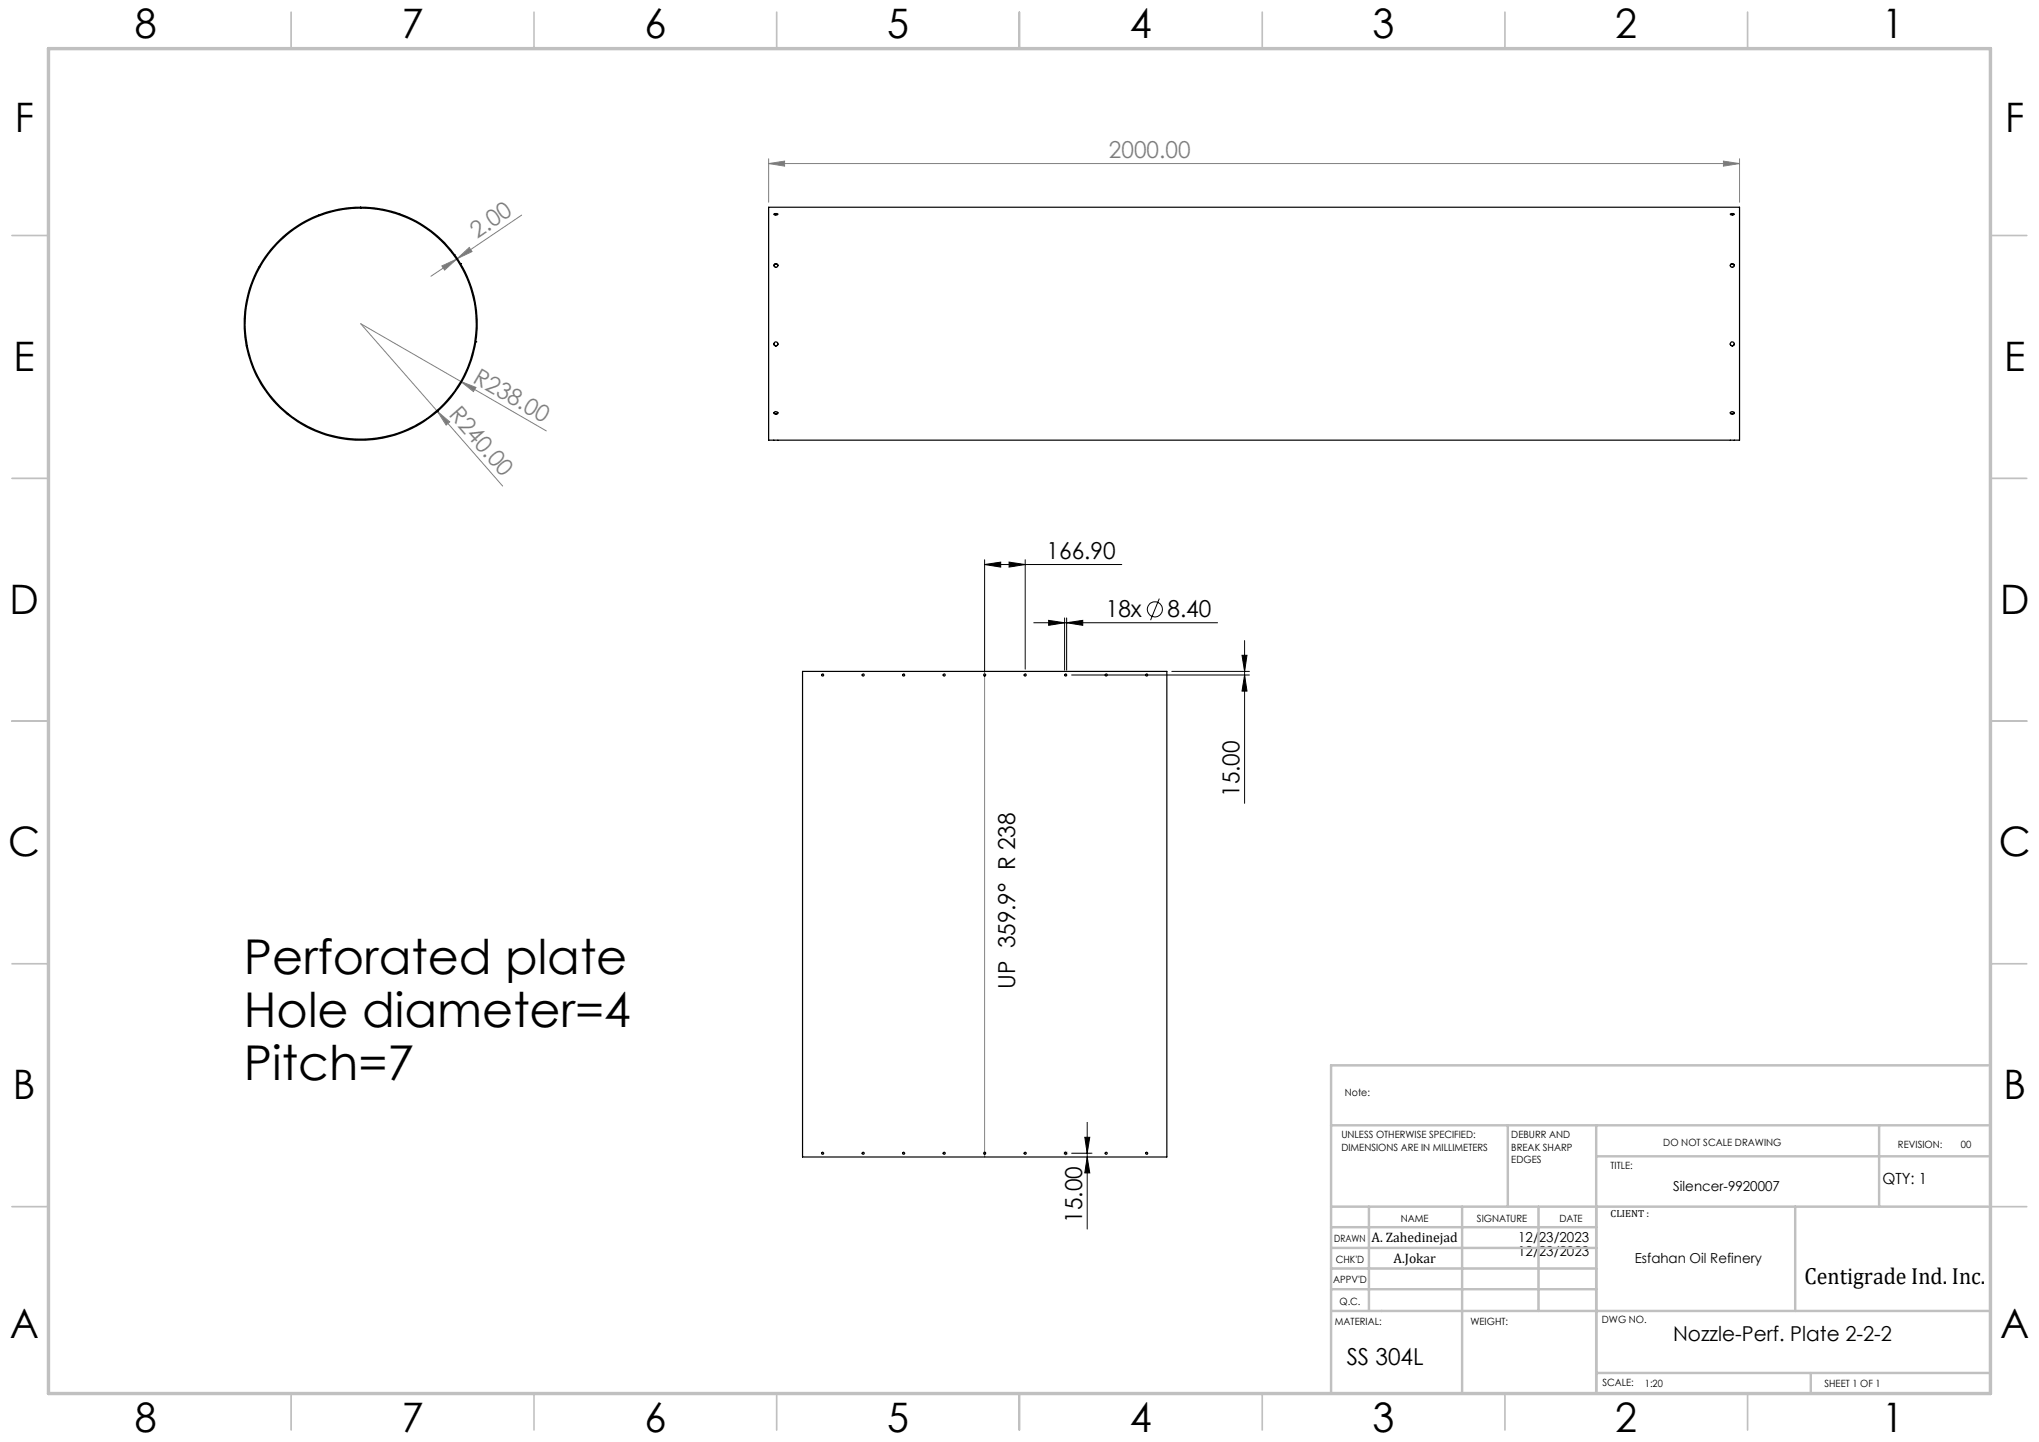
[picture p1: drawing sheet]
<svg xmlns="http://www.w3.org/2000/svg" width="420mm" height="297mm" viewBox="0 0 420 297" stroke-linecap="round" stroke-linejoin="round" font-family="sans-serif">
<g fill="none" stroke="#000" stroke-width=".21">
<path d="M202.8 116.3l3.3-.5v1zM202.8 115.3v23M202.8 116.3h28.3M207.9 115.8l3.3 .5-3.3 .5zM211.2 115.3v22.5M212.9 128.3h37.9M216 127.8l3.3 .5-3.3 .5zM219.3 127.3v10.7M219.7 128.3l3.3-.5v1zM219.7 127.3v10.7M220.7 139h36.7M238.8 123.3l-1.8 4.4"/>
<path d="M241.4 138.3h16M255.8 135h1.1l-.5 3.3zM256.4 139l.5 3.3h-1.1zM256.4 131.9v33.5M220.7 237.5h4.2M223.4 234.2h1.1l-.6 3.3zM223.9 238.3l.6 3.3h-1.1zM223.9 231.2v21.9"/>
<circle cx="237.9" cy="125.5" r="1.55"/>
</g>
<path d="M219 237.5h1M219.1 237.2l.8 .7M219.5 237v1M219.9 237.2l-.8 .7" fill="none" stroke="#c0c0c0" stroke-width=".21"/>
<g fill="none" stroke="#808080" stroke-width=".21">
<path d="M158.3 33.7l3.3-.5v1zM158.3 32.7v9M158.3 33.7h200M355 33.2l3.3 .5-3.3 .5zM358.3 32.7v9M91 54.8l3.1-1.4-2.5 2.2zM93.5 52.5h.1M93.6 52.4h.1M94.1 53.4l-5.3 3.5M94.2 53.3l2.5-2.3 .5 .8zM94.2 53.3l-.1 .1M107.5 44.3l-13.3 9"/>
<path d="M94.9 78.6l3.1 1.2-.5 .8zM90.1 84.7l2.5 2.2-.7 .7zM112.5 88.8l-38.2-22.1 29.2 33.4M202.8 138.3v.5M202.8 139.2v98.1M202.8 237.7v.6"/>
</g>
<path d="M211.2 138.8v.4M219.3 139h.4M219.3 237.5h.4" fill="none" stroke="#c0c0c0" stroke-width=".21" stroke-dasharray="15.2 1.3 1.3 1.3"/>
<g fill="none" stroke="#c0c0c0" stroke-width=".35">
<path d="M60 2.5v7.5M110 2.5v7.5M160 2.5v7.5M210 2.5v7.5M260 2.5v7.5M310 2.5v7.5M360 2.5v7.5M2.5 48.5h7.5M410 48.5h7.5M2.5 98.5h7.5M410 98.5h7.5M2.5 148.5h7.5"/>
<path d="M410 148.5h7.5M2.5 198.5h7.5M410 198.5h7.5M2.5 248.5h7.5M410 248.5h7.5M60 287v7.5M110 287v7.5M160 287v7.5M210 287v7.5M260 287v7.5M310 287v7.5M360 287v7.5"/>
</g>
<g fill="none" stroke="#c0c0c0" stroke-width=".5">
<path d="M410 219.4h-135.8v67.4M274.2 231.8h135.8M310.6 231.8v16.7M328.8 231.8v55.2M328.8 238.2h81.2M387.1 231.8v16.7M274.2 248.5h135.8M274.2 257h54.6M274.2 252.8h54.6M282 248.5v21.5M301.2 248.5v38.3M316.9 248.5v21.5"/>
<path d="M369.8 248.5v21.5M274.2 265.5h54.6M274.2 261.3h54.6M274.2 270h135.8M328.8 282.8h81.2M373 282.8v4.2"/>
</g>
<path d="M10 10h400v277h-400z" fill="none" stroke="#c0c0c0" stroke-width=".7"/>
<g fill="#000">
<path d="M207.9 115.8l3.3 .5-3.3 .5zM202.8 116.3l3.3-.5v1z"/>
<path d="M216 127.8l3.3 .5-3.3 .5zM219.7 128.3l3.3-.5v1z"/>
<path d="M256.4 139l.5 3.3h-1.1zM255.8 135h1.1l-.5 3.3z"/>
<path d="M223.4 234.2h1.1l-.6 3.3zM223.9 238.3l.6 3.3h-1.1z"/>
</g>
<g fill="#808080">
<path d="M90.1 84.7l2.5 2.2-.7 .7z"/>
<path d="M94.9 78.6l3.1 1.2-.5 .8z"/>
<path d="M158.3 33.7l3.3-.5v1zM355 33.2l3.3 .5-3.3 .5z"/>
<path d="M91 54.8l3.1-1.4-2.5 2.2zM94.2 53.3l2.5-2.3 .5 .8z"/>
</g>
<g fill="none" stroke="#000" stroke-width=".25">
<path d="M53.3 55h.1M57.6 49.4a23.8 23.8 0 0 1 16.7-6.7v.2a23.8 23.8 0 0 0-21.2 34.6 23.8 23.8 0 0 0 40.5 3.1 23.8 23.8 0 0 0-15.6-37.5l-3.7-.2v-.2a24 24 0 0 1 23.1 30.4 24 24 0 0 1-35.4 14.2 24 24 0 0 1-4.4-37.9zM65.7 44.3h.1M82.1 44h.1M94.9 54.3h.1M158.3 42.7h200v48h-200zM159.4 44.1l.1-.1a.48 .48 0 0 1 .7 .2l-.5 .1zM159.4 54.7a.42 .42 0 0 1 .4-.3 .42 .42 0 0 1 .4 .3M159.5 44.2h.6M356.4 54.7a.42 .42 0 0 1 .4-.3 .42 .42 0 0 1 .4 .3M356.4 44.1l.1-.1a.48 .48 0 0 1 .7 .2h-.2a.36 .36 0 0 1-.6-.1zM356.5 44.2h.6"/>
<path d="M50.7 71.3h.1M98 70.4h.1M159.4 70.8a.41 .41 0 0 0 .4 .4 .41 .41 0 0 0 .4-.4M356.4 70.8a.41 .41 0 0 0 .4 .4 .41 .41 0 0 0 .4-.4M59.2 85.3h.1M90 84.8h.1M159.4 85a.55 .55 0 0 0 .8 0M159.5 84.9a.37 .37 0 0 1 .5-.1 .37 .37 0 0 1 .2 .4 .36 .36 0 0 1-.5 .2 .36 .36 0 0 1-.2-.5zM356.4 85a.55 .55 0 0 0 .8 0M356.4 84.9a.35 .35 0 0 1 .6-.1 .35 .35 0 0 1 0 .5 .38 .38 0 0 1-.4 0 .38 .38 0 0 1-.2-.4zM165.3 138.3h75v100h-75z"/>
<circle cx="159.8" cy="54.6" r=".39"/>
<circle cx="356.8" cy="54.6" r=".39"/>
<circle cx="159.8" cy="70.8" r=".42"/>
<circle cx="356.8" cy="70.8" r=".42"/>
<circle cx="169.4" cy="139" r=".22"/>
<circle cx="177.8" cy="139" r=".21"/>
<circle cx="186.1" cy="139" r=".22"/>
<circle cx="194.5" cy="139" r=".21"/>
<circle cx="202.8" cy="139" r=".21"/>
<circle cx="211.2" cy="139" r=".21"/>
<circle cx="219.5" cy="139" r=".22"/>
<circle cx="227.9" cy="139" r=".21"/>
<circle cx="236.2" cy="139" r=".22"/>
<circle cx="169.4" cy="237.5" r=".21"/>
<circle cx="177.8" cy="237.5" r=".2"/>
<circle cx="186.1" cy="237.5" r=".21"/>
<circle cx="194.5" cy="237.5" r=".2"/>
<circle cx="202.8" cy="237.5" r=".21"/>
<circle cx="211.2" cy="237.5" r=".2"/>
<circle cx="219.5" cy="237.5" r=".21"/>
<circle cx="227.8" cy="237.5" r=".2"/>
<circle cx="236.2" cy="237.5" r=".21"/>
</g>
<g font-size="9.9">
<text x="50.2" y="200.6">Perforated plate</text>
<text x="50.2" y="211.5">Hole diameter=4</text>
<text x="50.2" y="222.4">Pitch=7</text>
</g>
<g font-size="8.4">
<text x="27.7" y="7.9">8</text>
<text x="82.7" y="7.9">7</text>
<text x="132.7" y="7.9">6</text>
<text x="182.7" y="7.9">5</text>
<text x="232.7" y="7.9">4</text>
<text x="282.7" y="7.9">3</text>
<text x="332.7" y="7.9">2</text>
<text x="387.7" y="7.9">1</text>
<text x="3" y="27.1">F</text>
<text x="413" y="27.1">F</text>
<text x="2.8" y="76.4">E</text>
<text x="412.8" y="76.4">E</text>
<text x="2" y="126.4">D</text>
<text x="412" y="126.4">D</text>
<text x="1.7" y="176.4">C</text>
<text x="411.7" y="176.4">C</text>
<text x="2.7" y="226.4">B</text>
<text x="412.7" y="226.4">B</text>
<text x="2" y="275.6">A</text>
<text x="412" y="275.6">A</text>
<text x="27.7" y="294.9">8</text>
<text x="82.7" y="294.9">7</text>
<text x="132.7" y="294.9">6</text>
<text x="182.7" y="294.9">5</text>
<text x="232.7" y="294.9">4</text>
<text x="282.7" y="294.9">3</text>
<text x="332.7" y="294.9">2</text>
<text x="387.7" y="294.9">1</text>
</g>
<g font-size="4.8" fill="#808080">
<text x="228.4" y="32.6">2000.00</text>
<text x="98.3" y="49.2" transform="rotate(-34 98.3 49.2)">2.00</text>
<text x="97.2" y="78.6" transform="rotate(30 97.2 78.6)">R238.00</text>
<text x="92.3" y="85.6" transform="rotate(49 92.3 85.6)">R240.00</text>
</g>
<g font-size="4.8">
<text x="215.6" y="115.2">166.90</text>
<text x="227.8" y="127.1">18x</text>
<text x="240.5" y="127.1">8.40</text>
<text x="255.3" y="164.1" transform="rotate(-90 255.3 164.1)">15.00</text>
<text x="209.1" y="203.8" transform="rotate(-90 209.1 203.8)">UP 359.9° R 238</text>
<text x="222.9" y="251.8" transform="rotate(-90 222.9 251.8)">15.00</text>
<text x="371.7" y="264.5">Centigrade Ind. Inc.</text>
<text x="277.4" y="281.1">SS 304L</text>
</g>
<text font-size="4.2" x="344.6" y="276.1">Nozzle-Perf. Plate 2-2-2</text>
<text font-size="3.2" x="387.7" y="243.9">QTY: 1</text>
<g font-size="2.8">
<text x="344.7" y="245.3">Silencer-9920007</text>
<text x="282.5" y="255.9">A. Zahedinejad</text>
<text x="312.7" y="255.9">12/23/2023</text>
<text x="287" y="260.1">A.Jokar</text>
<text x="312.7" y="258.7">12/23/2023</text>
<text x="336.7" y="260.1">Esfahan Oil Refinery</text>
</g>
<g font-size="2.1">
<text x="277" y="225.8">Note:</text>
<text x="276.3" y="234.5">UNLESS OTHERWISE SPECIFIED:</text>
<text x="276.3" y="237">DIMENSIONS ARE IN MILLIMETERS</text>
<text x="311.3" y="234.5">DEBURR AND</text>
<text x="311.3" y="237">BREAK SHARP</text>
<text x="311.3" y="239.5">EDGES</text>
<text x="342.6" y="235.9">DO NOT SCALE DRAWING</text>
<text x="391" y="236.5">REVISION:</text>
<text x="403.9" y="236.5">00</text>
<text x="331.8" y="240.8">TITLE:</text>
<text x="288.5" y="251.7">NAME</text>
<text x="304.2" y="251.7">SIGNATURE</text>
<text x="321.2" y="251.7">DATE</text>
<text x="331.8" y="250.7">CLIENT :</text>
<text x="274.8" y="255.8">DRAWN</text>
<text x="275.1" y="260.1">CHK'D</text>
<text x="274.6" y="264.2">APPV'D</text>
<text x="275.9" y="268.7">Q.C.</text>
<text x="275" y="273">MATERIAL:</text>
<text x="302.9" y="273">WEIGHT:</text>
<text x="330" y="272.5">DWG NO.</text>
<text x="330.1" y="285.6">SCALE:</text>
<text x="338.8" y="285.6">1:20</text>
<text x="375.8" y="285.6">SHEET 1 OF 1</text>
</g>
</svg>
